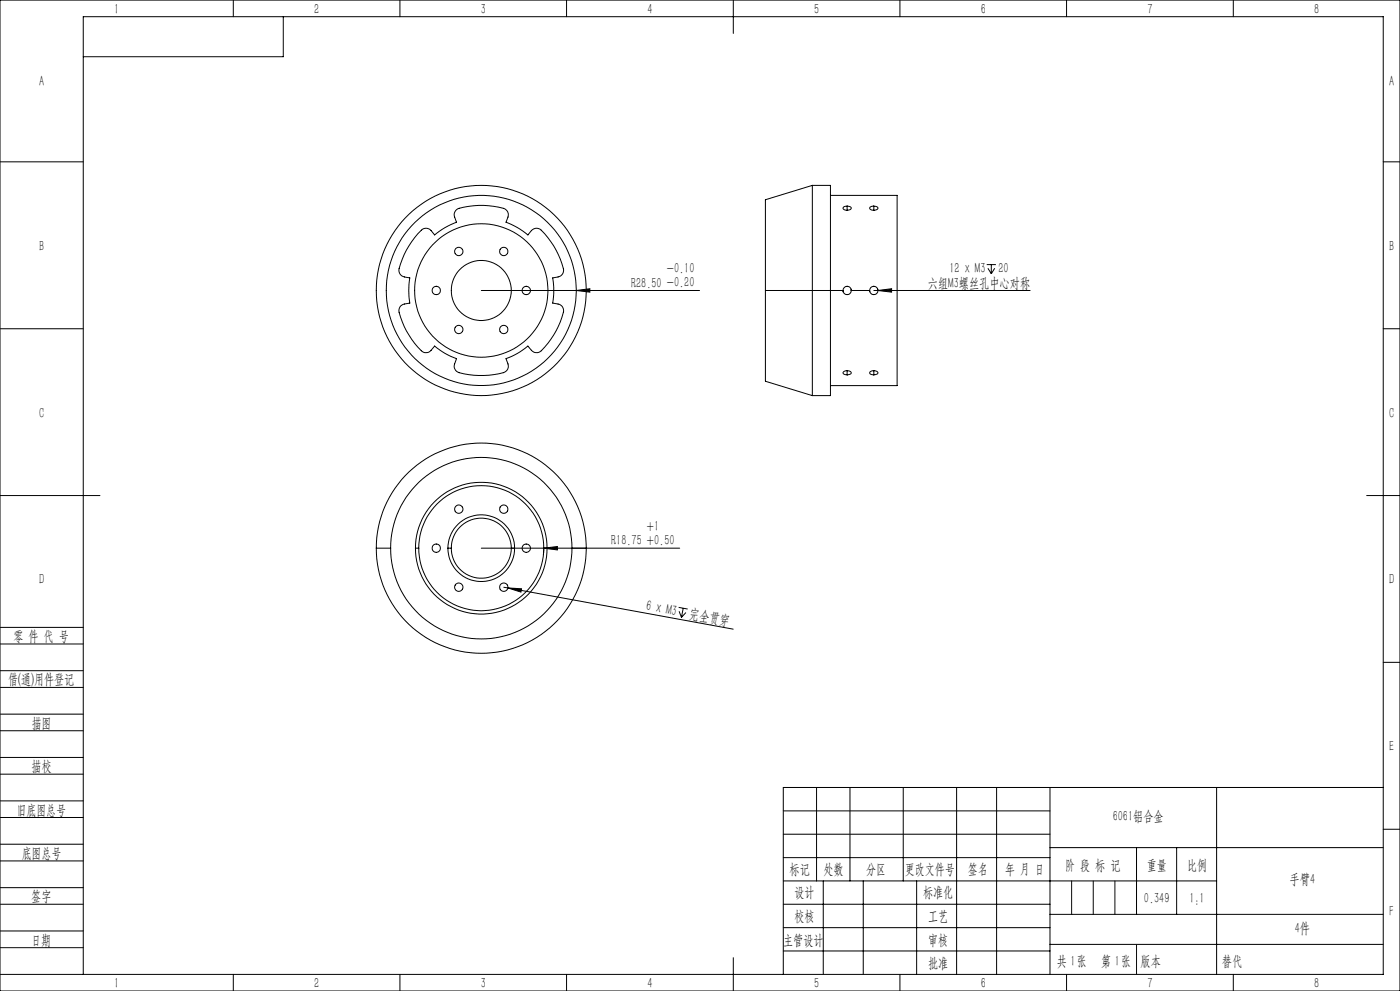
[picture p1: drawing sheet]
<svg xmlns="http://www.w3.org/2000/svg" width="420mm" height="297mm" viewBox="0 0 420 297" stroke-linecap="round" stroke-linejoin="round" font-family="sans-serif">
<g fill="none" stroke="#000" stroke-width=".3">
<path d="M0 0h420v297h-420zM70 0v5M85 5v12h-60M120 0v5M170 0v5M220 0v10M270 0v5M320 0v5M370 0v5M0 48.5h25M243.7 55.6v63M243.7 55.6l-14.1 4.3v27.2"/>
<path d="M243.7 55.6h5.4v63h-5.4M249.1 58.6h20v57h-20M415 48.5h5M126.4 69a1.97 1.97 0 0 1 2.9 .1l1.1 1.3a21.8 21.8 0 0 1 6.5-3.8 3.8 3.8 0 0 1-.6-2.8l.4-.7a3.2 3.2 0 0 1 2.5-1 22.9 22.9 0 0 1 12.6 .7l.6 1a3.8 3.8 0 0 1-.6 2.8 21.8 21.8 0 0 1 6.6 3.8 3.6 3.6 0 0 1 2.1-1.9l.8-.1a3.2 3.2 0 0 1 2.1 1.7 22.8 22.8 0 0 1 5.7 11.2l-.6 1.1a3.7 3.7 0 0 1-2.7 .9 22.6 22.6 0 0 1 0 7.5 3.5 3.5 0 0 1 2.7 .9l.4 .7a3.2 3.2 0 0 1-.3 2.6 23.1 23.1 0 0 1-6.9 10.6l-1.2 .1a4 4 0 0 1-2.1-2 20.8 20.8 0 0 1-6.6 3.8 3.9 3.9 0 0 1 .6 2.8l-.4 .7a3.6 3.6 0 0 1-2.4 1 22.9 22.9 0 0 1-12.6-.7l-.7-1a3.9 3.9 0 0 1 .6-2.8 20.8 20.8 0 0 1-6.5-3.8 3.9 3.9 0 0 1-2.1 2h-.8a3.7 3.7 0 0 1-2.2-1.7 22.4 22.4 0 0 1-5.6-11.2l.5-1.1a3.8 3.8 0 0 1 2.7-.9 22.6 22.6 0 0 1 0-7.5 4 4 0 0 1-2.7-.9l-.4-.7a3.2 3.2 0 0 1 .4-2.6 25.5 25.5 0 0 1 6.2-10.1zM254.1 61.8a.78 .78 0 0 1 .9 .1 .78 .78 0 0 1 .2 .8l-1.1 .3M254.1 61.8l-.8 .1a.55 .55 0 0 0-.3 .7 .55 .55 0 0 0 .6 .4h.5M254.1 61.8v1.2M262.1 61.8a.78 .78 0 0 1 .9 .1 .78 .78 0 0 1 .2 .8l-1.1 .3M262.1 61.8l-.8 .1a.62 .62 0 0 0-.3 .9 .62 .62 0 0 0 .9 .2h.2M262.1 61.8v1.2M296 79.3h2.8M297.4 79.3v2.8"/>
<path d="M0 98.5h25M144.4 87.1h65.5M172.9 87.1l4.1-.6v1.1zM229.6 87.1v27.2l14.1 4.3M229.6 87.1h23.3M252.9 87.1a1.23 1.23 0 0 0 1.2 1.2 1.23 1.23 0 0 0 1.3-1.2M252.9 87.1a1.23 1.23 0 0 1 1.2-1.3 1.23 1.23 0 0 1 1.3 1.3M252.9 87.1v.3M255.3 86.7l.1 .4M255.4 87.1h5.5M260.9 87.1a1.25 1.25 0 0 0 1.2 1.2 1.25 1.25 0 0 0 1.3-1.2M260.9 87.1a1.25 1.25 0 0 1 1.2-1.3 1.25 1.25 0 0 1 1.3 1.3"/>
<path d="M260.9 87.1v.3M262.1 87.1h46.9M263.3 86.7l.1 .4M263.4 87.1l4.1-.6v1.1zM296.4 80.4l1 1.7M298.4 80.4l-1 1.7M415 98.5h5M254.1 111.1a.81 .81 0 0 1 .9 .1 .81 .81 0 0 1 .2 .8l-1.1 .4M254.1 111.1l-.8 .2a.54 .54 0 0 0-.3 .6 .54 .54 0 0 0 .6 .4l.5 .1M254.1 111.1v1.3M262.1 111.1a.81 .81 0 0 1 .9 .1 .81 .81 0 0 1 .2 .8l-1.1 .4M262.1 111.1l-1.1 .3a.64 .64 0 0 0 .1 .8 .64 .64 0 0 0 .8 .1l.2 .1"/>
<path d="M262.1 111.1v1.3M0 148.5h30M410 148.5h10M112.9 164.3h4.3M124.6 164.3h1M125.6 164.3a18.8 18.8 0 0 0 18.8 18.8 18.8 18.8 0 0 0 18.7-18.8M125.6 164.3a18.8 18.8 0 0 1 18.8-18.7 18.8 18.8 0 0 1 18.7 18.7M134.4 164.3h1M144.4 164.3h59.5M151.1 176l1.3 .2M152.4 176.2l4.1 .3-.2 .9zM152.4 176.2l67.6 12.4"/>
<path d="M163.1 164.3l-.1 2M163.1 164.3l4.1-.5v1zM0 193h25M0 188h25M203.6 182l2.7 .5M203.7 183.2l.7 1.8M205 182.3l-.6 2.7M205.8 183.6l-1.4 1.4M415 198.5h5M0 206h25M0 201h25M0 219h25"/>
<path d="M0 214h25M0 232h25M0 227h25M245 236v28M255 236v28M271 236v28M287 236v56M299 236v56M315 236v56M365 236v56M415 236h-180v56M0 245h25"/>
<path d="M0 240h25M0 258h25M0 253h25M235 243h80M235 250h80M235 257h80M315 254h100M341 254v20M353 254v20M415 248.5h5M0 271h25M0 266h25"/>
<path d="M0 279h25M235 271h80M235 264h130M235 278h80M247 264v28M259 264v28M275 264v28M315 274h100M0 284h25M0 292h415v-287h-390v287M70 292v5M120 292v5"/>
<path d="M170 292v5M220 287v10M235 285h80M270 292v5M315 283h100M320 292v5M370 292v5"/>
<circle cx="137.6" cy="75.4" r="1.24"/>
<circle cx="151.1" cy="75.4" r="1.25"/>
<circle cx="130.9" cy="87" r="1.25"/>
<circle cx="137.6" cy="98.7" r="1.24"/>
<circle cx="144.4" cy="87.1" r="9"/>
<circle cx="144.4" cy="87.1" r="28.5"/>
<circle cx="144.4" cy="87.1" r="20"/>
<circle cx="144.4" cy="87.1" r="31.5"/>
<circle cx="151.1" cy="98.8" r="1.25"/>
<circle cx="157.9" cy="87" r="1.26"/>
<circle cx="137.6" cy="152.6" r="1.24"/>
<circle cx="151.1" cy="152.6" r="1.25"/>
<circle cx="130.9" cy="164.3" r="1.25"/>
<circle cx="137.6" cy="176" r="1.24"/>
<circle cx="144.4" cy="164.3" r="10"/>
<circle cx="144.4" cy="164.3" r="19.7"/>
<circle cx="144.4" cy="164.3" r="9"/>
<circle cx="144.4" cy="164.3" r="27.2"/>
<circle cx="144.4" cy="164.3" r="31.5"/>
<circle cx="151.1" cy="176" r="1.25"/>
<circle cx="157.9" cy="164.3" r="1.26"/>
</g>
<path d="M321.5 264v10M328 264v10M334.5 264v10M341 283v9" fill="none" stroke="#0a0605" stroke-width=".3"/>
<path d="M172.9 87.1l4.1-.6v1.1zM263.4 87.1l4.1-.6v1.1zM152.4 176.2l4.1 .3-.2 .9zM163.1 164.3l4.1-.5v1z" fill="#000"/>
<g font-size="4.4">
<text x="34.2" y="4.1">1</text>
<text x="94.2" y="4.1">2</text>
<text x="144.2" y="4.1">3</text>
<text x="194.2" y="4.1">4</text>
<text x="244.2" y="4.1">5</text>
<text x="294.2" y="4.1">6</text>
<text x="344.2" y="4.1">7</text>
<text x="394.2" y="4.1">8</text>
<text x="11.7" y="25.9">A</text>
<text x="416.7" y="25.9">A</text>
<text x="11.7" y="75.1">B</text>
<text x="416.7" y="75.1">B</text>
<text x="200" y="81.8">-0.10</text>
<text x="284.8" y="81.9">12 x M3</text>
<text x="299.5" y="81.9">20</text>
<text x="189.3" y="86.2">R28.50 -0.20</text>
<text x="278.4" y="86.2">六组M3螺丝孔中心对称</text>
<text x="11.7" y="125.1">C</text>
<text x="416.7" y="125.1">C</text>
<text x="194.1" y="159">+1</text>
<text x="183.4" y="163.4">R18.75 +0.50</text>
<text x="11.7" y="175.1">D</text>
<text x="416.7" y="175.1">D</text>
<text x="193.6" y="182.8" transform="rotate(10 193.6 182.8)">6 x M3</text>
<text x="206.6" y="185.2" transform="rotate(10 206.6 185.2)">完全贯穿</text>
<text x="4" y="192">零 件 代 号</text>
<text x="2.5" y="205.1">借(通)用件登记</text>
<text x="9.5" y="218.1">描图</text>
<text x="416.7" y="225.1">E</text>
<text x="9.5" y="231.1">描校</text>
<text x="5" y="244.2">旧底图总号</text>
<text x="333.8" y="246.2">6061铝合金</text>
<text x="6.5" y="257.2">底图总号</text>
<text x="236.9" y="261.9">标记</text>
<text x="247.1" y="261.9">处数</text>
<text x="259.9" y="261.9">分区</text>
<text x="271.5" y="261.9">更改文件号</text>
<text x="290.4" y="261.9">签名</text>
<text x="301.5" y="261.9">年 月 日</text>
<text x="319.5" y="260.6">阶 段 标 记</text>
<text x="344" y="260.6">重量</text>
<text x="356.1" y="260.6">比例</text>
<text x="238.3" y="268.9">设计</text>
<text x="276.9" y="268.9">标准化</text>
<text x="386.9" y="264.8">手臂4</text>
<text x="9.4" y="270.1">签字</text>
<text x="343.2" y="270.7">0.349</text>
<text x="356.8" y="270.7">1:1</text>
<text x="416.8" y="274.4">F</text>
<text x="238.3" y="276.1">校核</text>
<text x="278.4" y="276">工艺</text>
<text x="388.4" y="279.6">4件</text>
<text x="9.4" y="283.2">日期</text>
<text x="234.9" y="283.3">主管设计</text>
<text x="278.4" y="283.3">审核</text>
<text x="278.4" y="290.2">批准</text>
<text x="317.1" y="289.4">共 张</text>
<text x="321.1" y="289.4">1</text>
<text x="330.3" y="289.4">第 张</text>
<text x="334.5" y="289.4">1</text>
<text x="342.1" y="289.4">版本</text>
<text x="34.2" y="296.1">1</text>
<text x="94.2" y="296.1">2</text>
<text x="144.2" y="296.1">3</text>
<text x="194.2" y="296.1">4</text>
<text x="244.2" y="296.1">5</text>
<text x="294.2" y="296.1">6</text>
<text x="344.2" y="296.1">7</text>
<text x="394.2" y="296.1">8</text>
</g>
<text font-size="4.4" fill="#0a0605" x="366.6" y="289.4">替代</text>
</svg>
